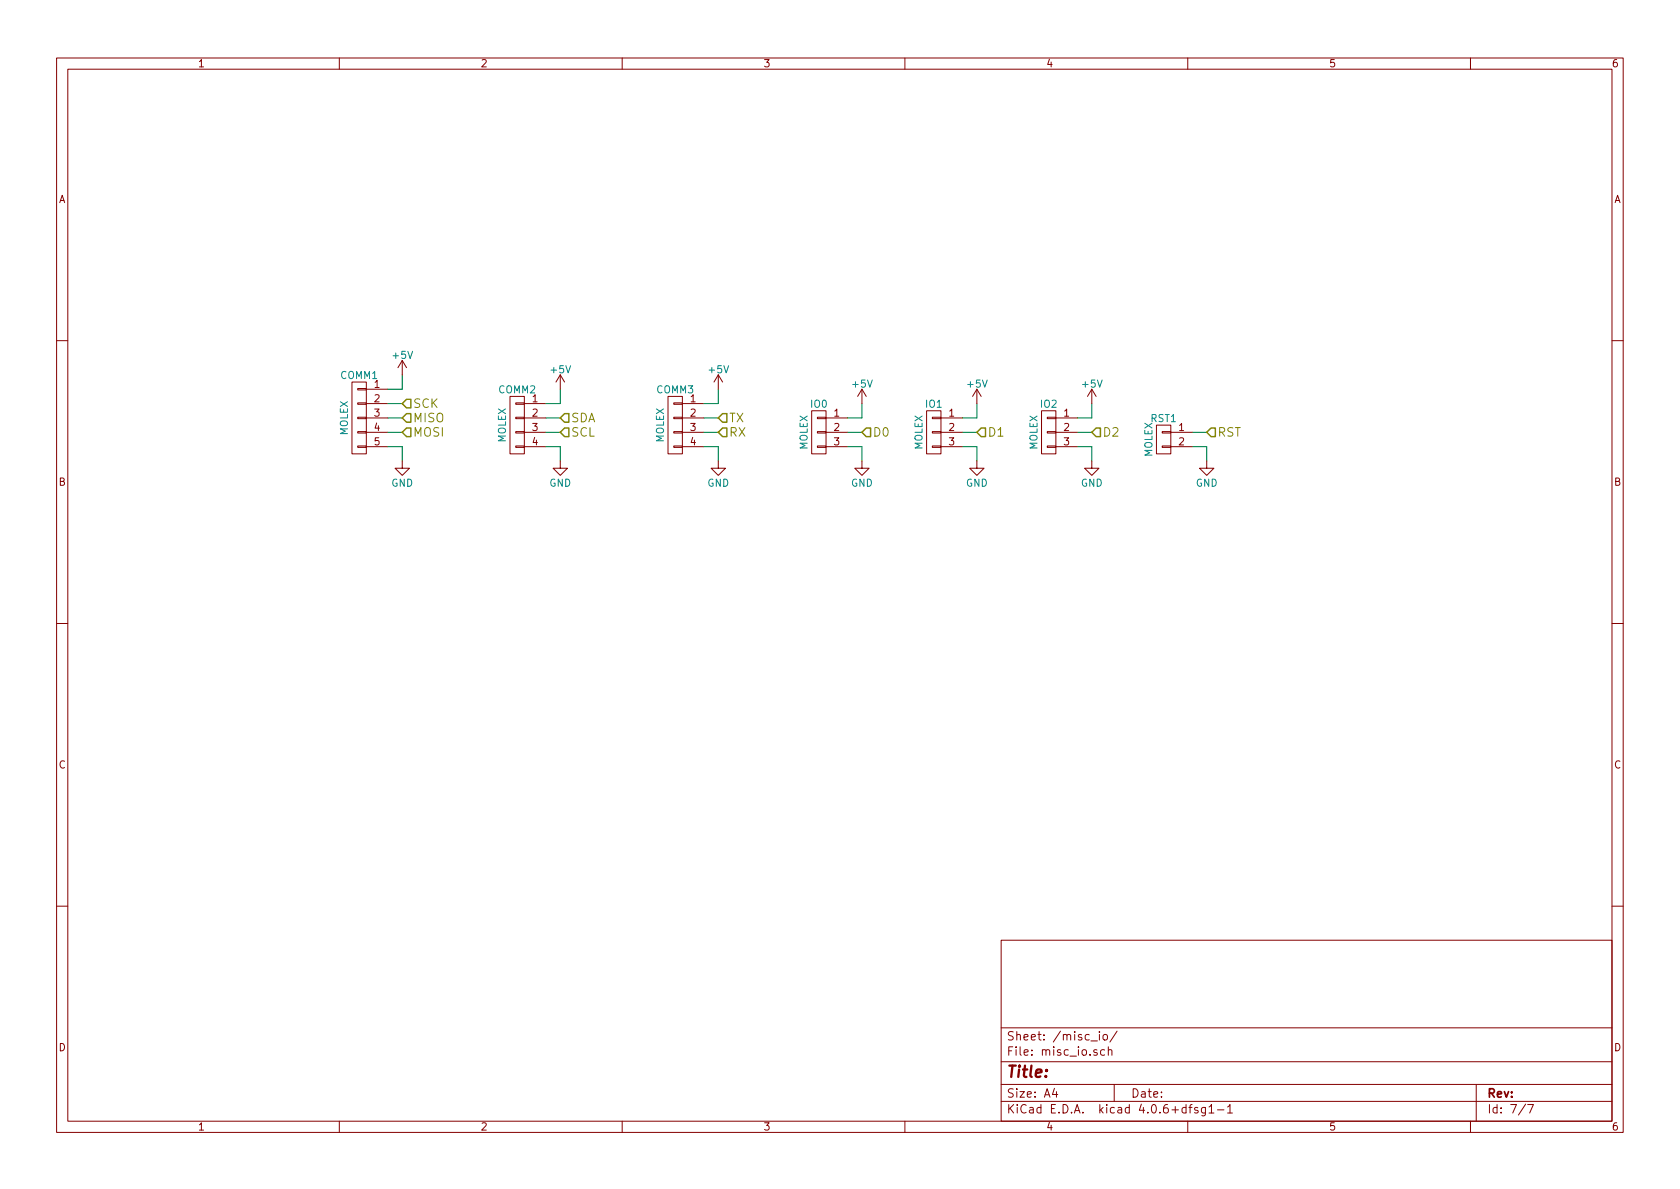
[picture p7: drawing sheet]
<svg xmlns="http://www.w3.org/2000/svg" width="297mm" height="210mm" viewBox="0 0 297 210" stroke-linecap="round" stroke-linejoin="round" font-family="sans-serif">
<g fill="none" stroke="#840000" stroke-width=".18">
<path d="M10 10.3h277v189.9h-277zM12 12.2h273v186.1h-273zM60 10.3v1.9M110 10.3v1.9M160 10.3v1.9M210 10.3v1.9M260 10.3v1.9M10 60.2h2M62.2 67.6h2.6v12.7h-2.6zM63.2 78.9h1.6v.2h-1.6zM63.2 76.3h1.6v.3h-1.6zM63.2 73.8h1.6v.2h-1.6z"/>
<path d="M63.2 71.2h1.6v.3h-1.6zM63.2 68.7h1.6v.3h-1.6zM64.8 71.4h3.8M64.8 73.9h3.8M64.8 76.4h3.8M64.8 79h3.8M64.8 68.8h3.8M71.1 63.7l-.7 1.3M71.1 63.7v2.6M71.1 63.7l.8 1.3M90.2 70.1h2.5v10.2h-2.5zM91.2 78.9h1.5v.2h-1.5z"/>
<path d="M91.2 76.3h1.5v.3h-1.5zM91.2 73.8h1.5v.2h-1.5zM91.2 71.2h1.5v.3h-1.5zM92.7 71.4h3.8M92.7 73.9h3.8M92.7 76.4h3.8M92.7 79h3.8M99.1 66.3l-.8 1.3M99.1 66.3v2.5M99.1 66.3l.7 1.3M118.1 70.1h2.5v10.2h-2.5zM119.1 78.9h1.5v.2h-1.5z"/>
<path d="M119.1 76.3h1.5v.3h-1.5zM119.1 73.8h1.5v.2h-1.5zM119.1 71.2h1.5v.3h-1.5zM120.6 71.4h3.9M120.6 73.9h3.9M120.6 76.4h3.9M120.6 79h3.9M127 66.3l-.8 1.3M127 66.3v2.5M127 66.3l.8 1.3M143.5 72.6h2.5v7.7h-2.5zM144.5 78.9h1.5v.2h-1.5z"/>
<path d="M144.5 76.3h1.5v.3h-1.5zM144.5 73.8h1.5v.2h-1.5zM146 73.9h3.9M146 76.4h3.9M146 79h3.9M152.4 68.8l-.8 1.3M152.4 68.8v2.6M152.4 68.8l.8 1.3M163.8 72.6h2.6v7.7h-2.6zM164.8 78.9h1.6v.2h-1.6zM164.8 76.3h1.6v.3h-1.6zM164.8 73.8h1.6v.2h-1.6z"/>
<path d="M166.4 73.9h3.8M166.4 76.4h3.8M166.4 79h3.8M172.7 68.8l-.7 1.3M172.7 68.8v2.6M172.7 68.8l.8 1.3M184.1 72.6h2.6v7.7h-2.6zM185.2 78.9h1.5v.2h-1.5zM185.2 76.3h1.5v.3h-1.5zM185.2 73.8h1.5v.2h-1.5zM186.7 73.9h3.8M186.7 76.4h3.8"/>
<path d="M186.7 79h3.8M193 68.8l-.7 1.3M193 68.8v2.6M193 68.8l.8 1.3M204.5 75.2h2.5v5.1h-2.5zM205.5 78.9h1.5v.2h-1.5zM205.5 76.3h1.5v.3h-1.5zM207 76.4h3.8M207 79h3.8M285 60.2h2M71.1 81.5v1.3h1.3l-1.3 1.3-1.3-1.3h1.3M99.1 81.5v1.3h1.2l-1.2 1.3-1.3-1.3h1.3"/>
<path d="M127 81.5v1.3h1.3l-1.3 1.3-1.3-1.3h1.3M152.4 81.5v1.3h1.3l-1.3 1.3-1.3-1.3h1.3M172.7 81.5v1.3h1.3l-1.3 1.3-1.3-1.3h1.3M193 81.5v1.3h1.3l-1.3 1.3-1.2-1.3h1.2M213.4 81.5v1.3h1.2l-1.2 1.3-1.3-1.3h1.3M10 110.3h2M285 110.3h2M10 160.2h2M177 166.3h108v32h-108zM285 160.2h2M60 198.3v1.9M110 198.3v1.9"/>
<path d="M160 198.3v1.9M177 194.8h108M177 191.8h108M177 187.8h108M177 181.8h108M186.4 192.5l-.3 1h.9M186.8 193v1M192.9 184.1h1.1M194 185.7a.37 .37 0 0 0-.6 .1v.2l.6 .2v.1l-.2 .3-.4-.1M194.4 182.4v.2M194.4 182.9v1M195.1 183.1l.2-.2 .4 .2 .1 .5-.1 .2-.4 .1-.2-.1z"/>
<path d="M195.3 185.7l-.4-.1-.3 .3 .1 .6 .2 .1 .4-.1M196 185.7l.2-.1 .3 .1 .1 .9M196 185.1v1.5M197 191.8v3M197.5 182.3l-1.3 2M210 198.3v1.9M210.2 195.8h.6M210.8 195.3l-.4 .2v1.3M211.8 195.9a.37 .37 0 0 0-.6 .1l.1 .3 .5 .1 .1 .1-.3 .3-.4-.1M213.1 195.8v1.4l-.2 .1h-.4M213.1 195.9l-.4-.1-.3 .3 .1 .6 .2 .1 .4-.1M213.8 195.8l.4-.5v1.5"/>
<path d="M213.8 196.8h.8M215.3 196.3h1.1M217 195.8l.5-.5v1.5M217 196.8h.9M260 198.3v1.9M261 191.8v6.5M269.7 195.2l-1.2 2M270.1 195.3h1l-.6 1.5"/>
</g>
<g fill="none" stroke="#008400" stroke-width=".18">
<path d="M68.6 71.4h2.5M68.6 79h2.5v2.5M68.6 76.4h2.5M68.6 73.9h2.5M71.1 66.3v2.5h-2.5M96.5 79h2.6v2.5M96.5 76.4h2.6M96.5 73.9h2.6M99.1 68.8v2.6h-2.6M124.5 79h2.5v2.5M124.5 76.4h2.5M124.5 73.9h2.5"/>
<path d="M127 68.8v2.6h-2.5M149.9 79h2.5v2.5M149.9 76.4h2.5M152.4 71.4v2.5h-2.5M170.2 79h2.5v2.5M170.2 76.4h2.5M172.7 71.4v2.5h-2.5M190.5 79h2.5v2.5M190.5 76.4h2.5M193 71.4v2.5h-2.5M210.8 79h2.6v2.5M210.8 76.4h2.6"/>
</g>
<path d="M71.1 71.4l.8-.8h.7v1.5h-.7zM71.9 73.1h.7v1.6h-.7l-.8-.8zM71.9 75.7h.7v1.5h-.7l-.8-.8zM99.8 73.1h.8v1.6h-.8l-.7-.8zM99.8 75.7h.8v1.5h-.8l-.7-.8zM127.8 73.1h.7v1.6h-.7l-.8-.8zM127.8 75.7h.7v1.5h-.7l-.8-.8zM153.2 75.7h.7v1.5h-.7l-.8-.8zM173.5 75.7h.7v1.5h-.7l-.8-.8zM193.8 75.7h.8v1.5h-.8l-.8-.8zM214.1 75.7h.8v1.5h-.8l-.7-.8z" fill="none" stroke="#848400" stroke-width=".25"/>
<text font-size="2.8" fill="#840000" x="178" y="190.5">Title:</text>
<g font-size="2.1" fill="#848400">
<text x="73.1" y="74.7">MISO</text>
<text x="73.1" y="77.2">MOSI</text>
<text x="73.1" y="72.1">SCK</text>
<text x="101" y="74.7">SDA</text>
<text x="101" y="77.2">SCL</text>
<text x="128.9" y="74.7">TX</text>
<text x="128.9" y="77.2">RX</text>
<text x="154.3" y="77.2">D0</text>
<text x="174.7" y="77.2">D1</text>
<text x="195" y="77.2">D2</text>
<text x="215.3" y="77.2">RST</text>
</g>
<g font-size="2.1" fill="#840000">
<text x="178" y="184">Sheet: /misc_io/</text>
<text x="178" y="186.7">File: misc_io.sch</text>
<text x="178" y="196.9">KiCad E.D.A. kicad 4.0.6+dfsg1-1</text>
<text x="178" y="194.1">Size: A4</text>
<text x="200" y="194.1">Date:</text>
<text x="263" y="194.1">Rev:</text>
<text x="263" y="196.9">Id: 7/7</text>
</g>
<g font-size="1.8" fill="#840000">
<text x="35" y="11.9">1</text>
<text x="85" y="11.9">2</text>
<text x="135" y="11.9">3</text>
<text x="185" y="11.9">4</text>
<text x="235" y="11.9">5</text>
<text x="285" y="11.9">6</text>
<text x="10.4" y="35.9">A</text>
<text x="285.4" y="35.9">A</text>
<text x="66.2" y="71.1">2</text>
<text x="94.1" y="71.1">1</text>
<text x="122.1" y="71.1">1</text>
<text x="66.2" y="73.7">3</text>
<text x="66.2" y="76.2">4</text>
<text x="94.1" y="73.7">2</text>
<text x="94.1" y="76.2">3</text>
<text x="122.1" y="73.7">2</text>
<text x="122.1" y="76.2">3</text>
<text x="147.5" y="73.7">1</text>
<text x="147.5" y="76.2">2</text>
<text x="167.8" y="73.7">1</text>
<text x="167.8" y="76.2">2</text>
<text x="188.1" y="73.7">1</text>
<text x="188.1" y="76.2">2</text>
<text x="208.4" y="76.2">1</text>
<text x="66.2" y="78.7">5</text>
<text x="94.1" y="78.7">4</text>
<text x="122.1" y="78.7">4</text>
<text x="147.5" y="78.7">3</text>
<text x="167.8" y="78.7">3</text>
<text x="188.1" y="78.7">3</text>
<text x="208.4" y="78.7">2</text>
<text x="10.4" y="85.9">B</text>
<text x="285.4" y="85.9">B</text>
<text x="10.4" y="135.9">C</text>
<text x="285.4" y="135.9">C</text>
<text x="10.4" y="185.9">D</text>
<text x="285.4" y="185.9">D</text>
<text x="35" y="199.9">1</text>
<text x="85" y="199.9">2</text>
<text x="135" y="199.9">3</text>
<text x="185" y="199.9">4</text>
<text x="235" y="199.9">5</text>
<text x="285" y="199.9">6</text>
</g>
<g font-size="1.8" fill="#008484">
<text x="69.5" y="63.4">+5V</text>
<text x="97.5" y="66">+5V</text>
<text x="125.4" y="66">+5V</text>
<text x="60.2" y="67">COMM1</text>
<text x="66.2" y="68.6">1</text>
<text x="88.2" y="69.5">COMM2</text>
<text x="116.1" y="69.5">COMM3</text>
<text x="150.8" y="68.5">+5V</text>
<text x="171.1" y="68.5">+5V</text>
<text x="191.4" y="68.5">+5V</text>
<text x="61.5" y="77.1" transform="rotate(-90 61.5 77.1)">MOLEX</text>
<text x="143.4" y="72.1">IO0</text>
<text x="163.7" y="72.1">IO1</text>
<text x="184" y="72.1">IO2</text>
<text x="203.5" y="74.6">RST1</text>
<text x="89.4" y="78.3" transform="rotate(-90 89.4 78.3)">MOLEX</text>
<text x="117.4" y="78.3" transform="rotate(-90 117.4 78.3)">MOLEX</text>
<text x="142.8" y="79.6" transform="rotate(-90 142.8 79.6)">MOLEX</text>
<text x="163.1" y="79.6" transform="rotate(-90 163.1 79.6)">MOLEX</text>
<text x="183.4" y="79.6" transform="rotate(-90 183.4 79.6)">MOLEX</text>
<text x="203.7" y="80.9" transform="rotate(-90 203.7 80.9)">MOLEX</text>
<text x="69.2" y="86">GND</text>
<text x="97.1" y="86">GND</text>
<text x="125" y="86">GND</text>
<text x="150.4" y="86">GND</text>
<text x="170.8" y="86">GND</text>
<text x="191.1" y="86">GND</text>
<text x="211.4" y="86">GND</text>
</g>
</svg>
